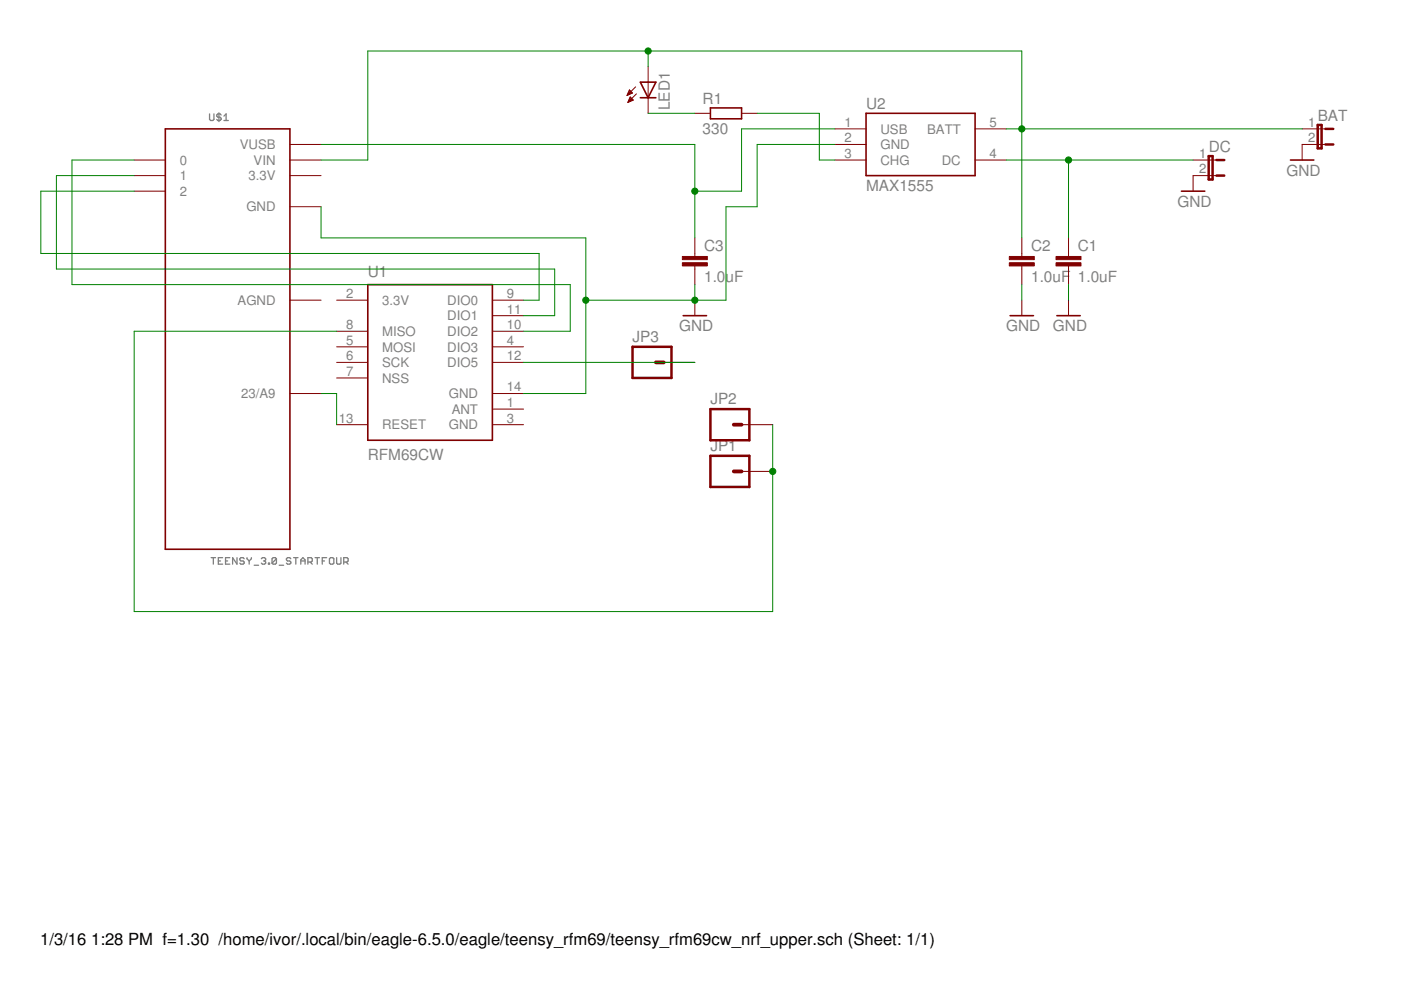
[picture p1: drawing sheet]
<svg xmlns="http://www.w3.org/2000/svg" width="297mm" height="210mm" viewBox="0 0 297 210" stroke-linecap="round" stroke-linejoin="round" font-family="sans-serif">
<g fill="none" stroke="#808080" stroke-width=".28">
<path d="M44.4 24.2v1.1l.3 .2h.4l.3-.2v-1.1M46.4 23.9v1.9M46.9 24.4l-.2-.2h-.5l-.2 .4 .2 .2h.5l.2 .5-.2 .2h-.5l-.2-.2M47.5 25.5h.9M47.5 24.6l.4-.4v1.3M44.8 118.2h.9M45.2 118.2v1.4M46.3 118.9h.5M47.2 118.2h-.9v1.4h.9M47.8 118.9h.5M48.7 118.2h-.9v1.4h.9M50.2 118.2v1.4l-.9-1.4v1.4"/>
<path d="M51.8 118.5l-.3-.3h-.4l-.3 .3v.2l.3 .2h.4l.3 .5-.3 .2h-.4l-.3-.2M52.4 118.2v.3l.4 .4M52.8 118.9v.7M53.3 118.2v.3l-.5 .4M53.9 119.8h.9M55.4 118.5l.2-.3h.5l.2 .3-.2 .4M55.9 118.9h.2M56.1 118.9l.2 .3v.2l-.2 .2h-.5l-.2-.2M56.9 119.4h.2v.2h-.2zM58.6 118.5l-.2-.3h-.5l-.2 .3v.9M58.6 118.5v.9l-.2 .2h-.5l-.2-.2M58.6 118.5l-.9 .9"/>
<path d="M59.2 119.8h.9M61.7 118.5l-.3-.3h-.4l-.3 .3v.2l.3 .2h.4l.3 .5-.3 .2h-.4l-.3-.2M62.3 118.2h.9M62.7 118.2v1.4M63.8 118.9h.9M63.8 119.6v-.9l.4-.5 .5 .5v.9M65.3 119.2h.7l.2-.3v-.4l-.2-.3h-.7v1.4M65.7 119.2l.5 .4M66.8 118.2h.9M67.3 118.2v1.4M68.3 118.9h.5M69.3 118.2h-1v1.4"/>
<path d="M70.1 118.2h.4l.3 .3v.9l-.3 .2h-.4l-.3-.2v-.9zM71.4 118.2v1.2l.2 .2h.5l.2-.2v-1.2M72.9 119.2h.7l.2-.3v-.4l-.2-.3h-.7v1.4M73.3 119.2l.5 .4"/>
</g>
<g fill="none" stroke="#800000" stroke-width=".21">
<path d="M133.1 20h.5M133.1 19.8h.8M133.2 19.6h.8M133.3 19.5h.5M133.3 19.3h.4M133.4 19.1h.1M133.5 19.1l.6 .6-1.2 .5zM134.8 18.4l-1.9 1.8M134.9 19.9l-1.8 1.8M137.4 14.1v9.9M28.4 37.2h6.7M28.4 33.9h6.7"/>
<path d="M61.5 37.2h6.6M61.5 33.9h6.6M61.5 30.6h6.6M133 20.1h.2M133.2 21.6h.1M133.2 21.5h.5M133.3 21.3h.8M133.4 21.1h.8M133.4 21h.6M133.5 20.8h.4M133.6 20.6h.1M133.6 20.6l.7 .6-1.2 .5z"/>
<path d="M147.3 24h3.3M157.2 24h3.3M177 33.9h6.6M177 30.6h6.6M177 27.3h6.6M206.7 33.9h6.6M206.7 27.3h6.6M253 33.9h4.9M257.9 37.2h-4.9v3.3M276.1 27.3h4.9M281 30.6h-4.9v3.3M28.4 40.5h6.7"/>
<path d="M61.5 43.8h6.6M147.3 50.4v4M147.3 56.4v3.9M216.6 50.4v4M216.6 56.4v3.9M226.5 50.4v4M226.5 56.4v3.9M61.5 63.6h6.6M71.4 63.6h6.6M71.4 70.2h6.6M71.4 73.5h6.6M71.4 76.8h6.6"/>
<path d="M104.4 63.6h6.6M104.4 66.9h6.6M104.4 70.2h6.6M104.4 73.5h6.6M104.4 76.8h6.6M140.7 76.8h6.6M147.3 63.6v3.3M216.6 63.6v3.3M226.5 63.6v3.3M61.5 83.4h6.6M71.4 90h6.6M71.4 80.1h6.6"/>
<path d="M104.4 90h6.6M104.4 86.7h6.6M104.4 83.4h6.6M157.2 90h6.6M157.2 99.9h6.6"/>
</g>
<path d="M135.8 17.4h3.3l-1.7 3.3zM35.1 27.3h26.4v89.2h-26.4zM135.8 20.7h3.3M150.6 22.9h6.6v2.3h-6.6zM183.6 24h23.1v13.2h-23.1zM273.6 33.9h5M250.5 40.5h4.9M78 60.3h26.4v33h-26.4zM144.8 66.9h5M214.2 66.9h4.9M224.1 66.9h4.9" fill="none" stroke="#800000" stroke-width=".34"/>
<g fill="#800000" stroke="#800000" stroke-width=".21">
<path d="M223.9 55.7h5.3v.7h-5.3z"/>
<path d="M223.9 54.4h5.3v.7h-5.3z"/>
<path d="M214 55.7h5.3v.7h-5.3z"/>
<path d="M214 54.4h5.3v.7h-5.3z"/>
<path d="M144.7 55.7h5.3v.7h-5.3z"/>
<path d="M144.7 54.4h5.3v.7h-5.3z"/>
</g>
<path d="M256.3 33.1h.8v5h-.8zM257.9 33.9h1.7M257.9 37.2h1.7M279.4 26.5h.8v5h-.8zM281 27.3h1.7M281 30.6h1.7M134.1 73.5h8.3v6.6h-8.3zM150.6 96.6h8.3v6.7h-8.3zM150.6 86.7h8.3v6.6h-8.3z" fill="none" stroke="#800000" stroke-width=".53"/>
<path d="M139.1 76.8h1.6M155.6 99.9h1.6M155.6 90h1.6" fill="none" stroke="#800000" stroke-width=".8"/>
<g fill="none" stroke="#008000" stroke-width=".21">
<path d="M137.4 10.8v3.3M28.4 37.2h-16.4v19.8h105.6v9.9h-6.6M28.4 33.9h-13.1v26.4h105.6v9.9h-9.9M68.1 33.9h9.9v-23.1h138.6v39.6M68.1 30.6h79.2v19.8M137.4 24h9.9M160.5 24h13.2v9.9h3.3M177 30.6h-16.5v13.2h-6.6v19.8h-29.7M177 27.3h-19.8v13.2h-9.9M213.3 33.9h39.7M213.3 27.3h62.8M226.5 33.9v16.5"/>
<path d="M28.4 40.5h-19.7v13.2h105.6v9.9h-3.3M68.1 43.8v6.6h56.1v33h-13.2M71.4 70.2h-43v59.5h135.4v-39.7M111 76.8h36.3M147.3 60.3v3.3M216.6 60.3v3.3M226.5 60.3v3.3M68.1 83.4h3.3v6.6"/>
</g>
<g fill="#008000" stroke="#008000" stroke-width=".21">
<circle cx="226.5" cy="33.9" r=".66"/>
<circle cx="147.3" cy="40.5" r=".66"/>
<circle cx="147.3" cy="63.6" r=".66"/>
<circle cx="124.2" cy="63.6" r=".66"/>
<circle cx="216.6" cy="27.3" r=".66"/>
<circle cx="137.4" cy="10.8" r=".66"/>
<circle cx="163.8" cy="99.9" r=".66"/>
</g>
<g font-size="3.5">
<text x="8.5" y="200.4">1/3/16</text>
<text x="19.3" y="200.4">1:28 PM f=1.30 /home/ivor/.local/bin/eagle-6.5.0/eagle/teensy_rfm69/teensy_rfm69cw_nrf_upper.sch (Sheet: 1/1)</text>
</g>
<g font-size="3.3" fill="#808080">
<text x="142" y="23.4" transform="rotate(-90 142 23.4)">LED1</text>
<text x="149" y="22.1">R1</text>
<text x="183.6" y="23">U2</text>
<text x="149" y="28.3">330</text>
<text x="279.4" y="25.7">BAT</text>
<text x="256.3" y="32.3">DC</text>
<text x="183.6" y="40.5">MAX1555</text>
<text x="272.8" y="37.2">GND</text>
<text x="249.7" y="43.8">GND</text>
<text x="149.3" y="53.2">C3</text>
<text x="218.6" y="53.2">C2</text>
<text x="228.5" y="53.2">C1</text>
<text x="78" y="58.7">U1</text>
<text x="149.3" y="59.8">1.0uF</text>
<text x="218.6" y="59.8">1.0uF</text>
<text x="228.5" y="59.8">1.0uF</text>
<text x="144" y="70.2">GND</text>
<text x="213.3" y="70.2">GND</text>
<text x="223.2" y="70.2">GND</text>
<text x="134.1" y="72.6">JP3</text>
<text x="150.6" y="85.8">JP2</text>
<text x="150.6" y="95.7">JP1</text>
<text x="78" y="97.5">RFM69CW</text>
</g>
<g font-size="2.8" fill="#808080">
<text x="179" y="26.9">1</text>
<text x="186.7" y="28.3">USB</text>
<text x="196.6" y="28.3">BATT</text>
<text x="209.8" y="26.9">5</text>
<text x="277.4" y="26.9">1</text>
<text x="38.1" y="34.9">0</text>
<text x="50.8" y="31.6">VUSB</text>
<text x="53.8" y="34.9">VIN</text>
<text x="179" y="30.2">2</text>
<text x="179" y="33.5">3</text>
<text x="186.7" y="31.6">GND</text>
<text x="186.7" y="34.9">CHG</text>
<text x="199.7" y="34.9">DC</text>
<text x="209.8" y="33.5">4</text>
<text x="254.3" y="33.5">1</text>
<text x="277.4" y="30.2">2</text>
<text x="38.1" y="41.5">2</text>
<text x="38.1" y="38.2">1</text>
<text x="52.7" y="38.2">3.3V</text>
<text x="254.3" y="36.8">2</text>
<text x="52.2" y="44.8">GND</text>
<text x="50.4" y="64.6">AGND</text>
<text x="73.4" y="63.2">2</text>
<text x="81" y="64.6">3.3V</text>
<text x="94.8" y="64.6">DIO0</text>
<text x="107.4" y="63.2">9</text>
<text x="73.4" y="69.8">8</text>
<text x="81" y="71.2">MISO</text>
<text x="94.8" y="67.9">DIO1</text>
<text x="94.8" y="71.2">DIO2</text>
<text x="107.4" y="66.5">11</text>
<text x="107.4" y="69.8">10</text>
<text x="73.4" y="76.4">6</text>
<text x="73.4" y="73.1">5</text>
<text x="81" y="77.8">SCK</text>
<text x="81" y="74.5">MOSI</text>
<text x="94.8" y="74.5">DIO3</text>
<text x="94.8" y="77.8">DIO5</text>
<text x="107.4" y="73.1">4</text>
<text x="107.4" y="76.4">12</text>
<text x="73.4" y="79.7">7</text>
<text x="81" y="81.1">NSS</text>
<text x="107.4" y="83">14</text>
<text x="51.1" y="84.4">23/A9</text>
<text x="71.8" y="89.6">13</text>
<text x="95.2" y="84.4">GND</text>
<text x="95.8" y="87.7">ANT</text>
<text x="107.4" y="89.6">3</text>
<text x="107.4" y="86.3">1</text>
<text x="81" y="91">RESET</text>
<text x="95.2" y="91">GND</text>
</g>
</svg>
